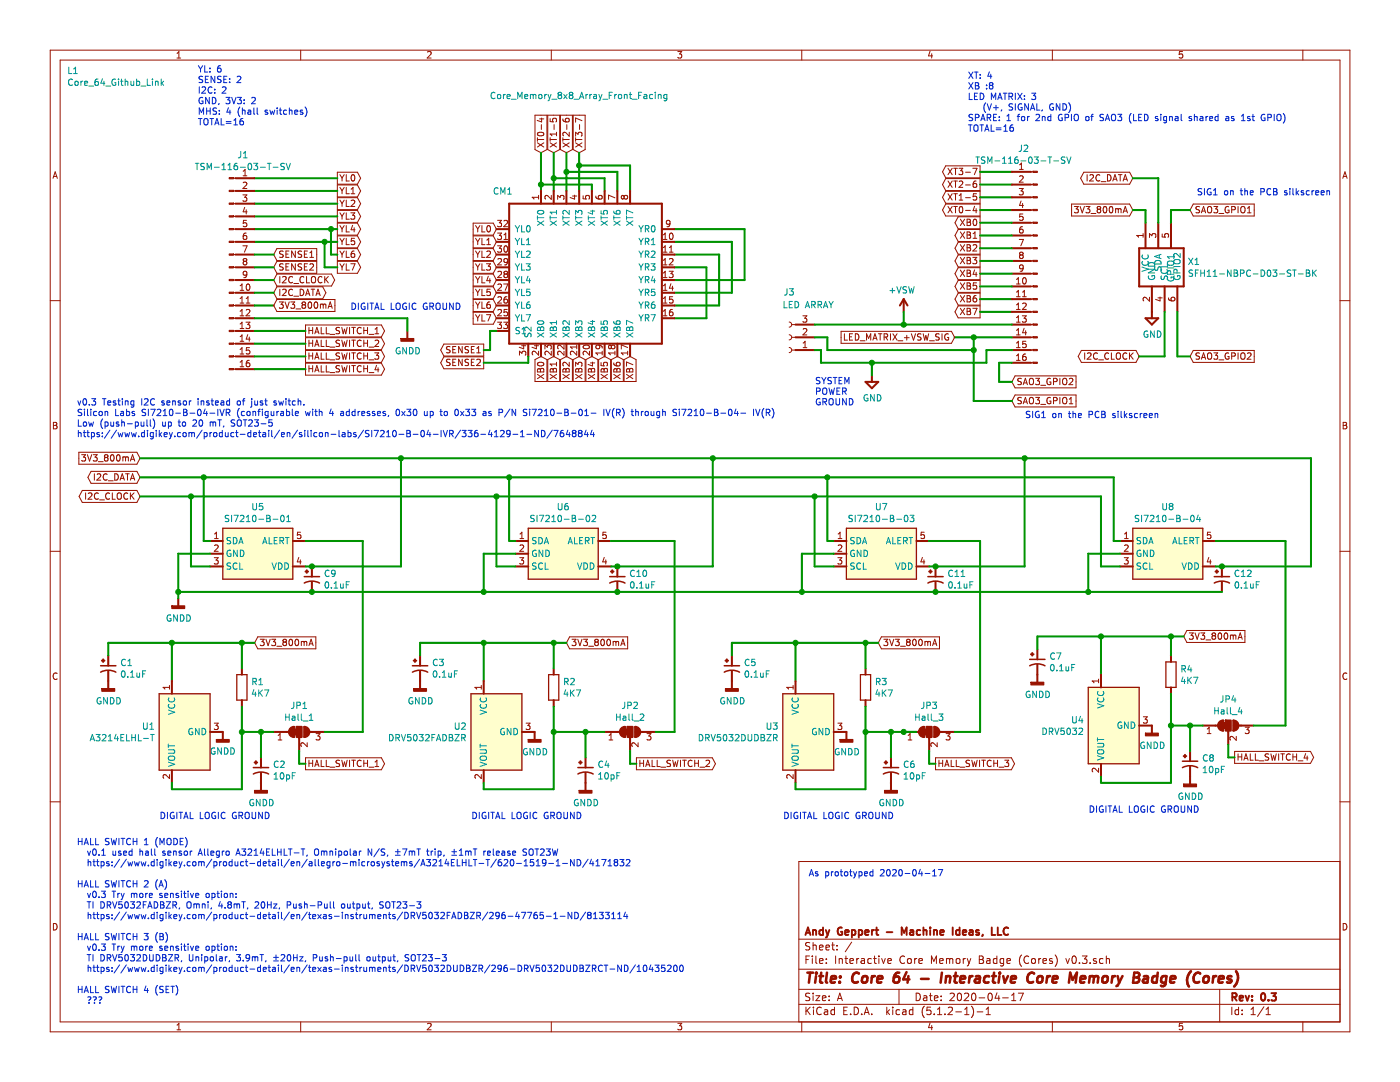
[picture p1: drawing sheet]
EESchema Schematic File Version 4
LIBS:Interactive Core Memory Badge (Cores) v0.3-cache
EELAYER 29 0
EELAYER END
$Descr A 11000 8500
encoding utf-8
Sheet 1 1
Title "Core 64 - Interactive Core Memory Badge (Cores)"
Date "2020-04-17"
Rev "0.3"
Comp "Andy Geppert - Machine Ideas, LLC"
Comment1 ""
Comment2 ""
Comment3 ""
Comment4 ""
$EndDescr
Text GLabel 4250 2800 3    50   Input ~ 0
XB0
Text GLabel 4350 2800 3    50   Input ~ 0
XB1
Text GLabel 4450 2800 3    50   Input ~ 0
XB2
Text GLabel 4550 2800 3    50   Input ~ 0
XB3
Text GLabel 4650 2800 3    50   Input ~ 0
XB4
Text GLabel 4750 2800 3    50   Input ~ 0
XB5
Text GLabel 4850 2800 3    50   Input ~ 0
XB6
Text GLabel 4950 2800 3    50   Input ~ 0
XB7
Text GLabel 4550 1200 1    50   Input ~ 0
XT3-7
Text GLabel 4450 1200 1    50   Input ~ 0
XT2-6
Text GLabel 4350 1200 1    50   Input ~ 0
XT1-5
Text GLabel 4250 1200 1    50   Input ~ 0
XT0-4
Text GLabel 7700 2050 0    50   Output ~ 0
XB3
Text GLabel 7700 1950 0    50   Output ~ 0
XB2
Text GLabel 7700 1850 0    50   Output ~ 0
XB1
Text GLabel 7700 1750 0    50   Output ~ 0
XB0
Text GLabel 7700 2150 0    50   Output ~ 0
XB4
Text GLabel 7700 2250 0    50   Output ~ 0
XB5
Text GLabel 7700 2350 0    50   Output ~ 0
XB6
Text GLabel 7700 2450 0    50   Output ~ 0
XB7
Text GLabel 7700 1650 0    50   Output ~ 0
XT0-4
Text GLabel 7700 1550 0    50   Output ~ 0
XT1-5
Text GLabel 7700 1450 0    50   Output ~ 0
XT2-6
Text GLabel 7700 1350 0    50   Output ~ 0
XT3-7
Wire Wire Line
	4250 1450 4650 1450
Wire Wire Line
	4650 1450 4650 1500
Wire Wire Line
	4250 1450 4250 1500
Wire Wire Line
	4350 1500 4350 1400
Wire Wire Line
	4350 1400 4750 1400
Wire Wire Line
	4750 1400 4750 1500
Wire Wire Line
	4450 1500 4450 1350
Wire Wire Line
	4450 1350 4850 1350
Wire Wire Line
	4850 1350 4850 1500
Wire Wire Line
	4550 1500 4550 1300
Wire Wire Line
	4550 1300 4950 1300
Wire Wire Line
	4950 1300 4950 1500
Wire Wire Line
	4250 1450 4250 1200
Connection ~ 4250 1450
Wire Wire Line
	4350 1400 4350 1200
Connection ~ 4350 1400
Wire Wire Line
	4450 1350 4450 1200
Connection ~ 4450 1350
Wire Wire Line
	4550 1300 4550 1200
Connection ~ 4550 1300
Wire Wire Line
	7700 1350 7950 1350
Wire Wire Line
	7700 1450 7950 1450
Wire Wire Line
	7700 1550 7950 1550
Wire Wire Line
	7700 1650 7950 1650
Text GLabel 3900 2500 0    50   Input ~ 0
YL7
Text GLabel 3900 2400 0    50   Input ~ 0
YL6
Text GLabel 3900 2300 0    50   Input ~ 0
YL5
Text GLabel 3900 2200 0    50   Input ~ 0
YL4
Text GLabel 3900 2100 0    50   Input ~ 0
YL3
Text GLabel 3900 2000 0    50   Input ~ 0
YL2
Text GLabel 3900 1900 0    50   Input ~ 0
YL1
Text GLabel 3900 1800 0    50   Input ~ 0
YL0
Text GLabel 2650 1500 2    50   Output ~ 0
YL1
Text GLabel 2650 1400 2    50   Output ~ 0
YL0
Text GLabel 2650 1600 2    50   Output ~ 0
YL2
Text GLabel 2650 1700 2    50   Output ~ 0
YL3
Text GLabel 2650 1800 2    50   Output ~ 0
YL4
Text GLabel 2650 1900 2    50   Output ~ 0
YL5
Text GLabel 2650 2000 2    50   Output ~ 0
YL6
Text GLabel 2650 2100 2    50   Output ~ 0
YL7
Wire Wire Line
	2600 1800 2600 2000
Wire Wire Line
	2600 2000 2650 2000
Wire Wire Line
	2650 1400 2000 1400
Wire Wire Line
	2000 1500 2650 1500
Wire Wire Line
	2000 1600 2650 1600
Wire Wire Line
	2650 1700 2000 1700
Wire Wire Line
	2650 1800 2600 1800
Wire Wire Line
	2600 1800 2000 1800
Connection ~ 2600 1800
Wire Wire Line
	5850 2200 5300 2200
Wire Wire Line
	5850 1800 5850 2200
Wire Wire Line
	5300 1800 5850 1800
Wire Wire Line
	5750 1900 5300 1900
Wire Wire Line
	5750 2300 5750 1900
Wire Wire Line
	5300 2300 5750 2300
Wire Wire Line
	5650 2000 5300 2000
Wire Wire Line
	5650 2400 5650 2000
Wire Wire Line
	5300 2400 5650 2400
Wire Wire Line
	5550 2100 5300 2100
Wire Wire Line
	5550 2500 5550 2100
Wire Wire Line
	5300 2500 5550 2500
Wire Wire Line
	2550 2100 2650 2100
Wire Wire Line
	2550 1900 2550 2100
Wire Wire Line
	2650 1900 2550 1900
Text Notes 1550 1000 0    50   ~ 0
YL: 6\nSENSE: 2\nI2C: 2\nGND, 3V3: 2\nMHS: 4 (hall switches)\nTOTAL=16
Wire Wire Line
	2550 1900 2000 1900
Connection ~ 2550 1900
Wire Wire Line
	7700 2450 7950 2450
Wire Wire Line
	7700 2350 7950 2350
$Comp
L Connector:Conn_01x16_Male J2
U 1 1
P 8150 2050
F 0 "J2" H 8258 2935 50  0000 C CNN
F 1 "TSM-116-03-T-SV‎" H 8258 2842 50  0000 C CNN
F 2 "Connector_PinHeader_2.54mm:PinHeader_1x16_P2.54mm_Vertical_SMD_and_TH_Pin1Right" H 8150 2050 50  0001 C CNN
F 3 "~" H 8150 2050 50  0001 C CNN
	1    8150 2050
	-1   0    0    -1  
$EndComp
$Comp
L Connector:Conn_01x16_Male J1
U 1 1
P 1800 2100
F 0 "J1" H 1908 2985 50  0000 C CNN
F 1 "TSM-116-03-T-SV‎" H 1908 2892 50  0000 C CNN
F 2 "Connector_PinHeader_2.54mm:PinHeader_1x16_P2.54mm_Vertical_SMD_and_TH_Pin1Right" H 1800 2100 50  0001 C CNN
F 3 "~" H 1800 2100 50  0001 C CNN
	1    1800 2100
	1    0    0    -1  
$EndComp
Text Notes 7600 1050 0    50   ~ 0
XT: 4\nXB :8\nLED MATRIX: 3\n   (V+, SIGNAL, GND)\nSPARE: 1 for 2nd GPIO of SAO3 (LED signal shared as 1st GPIO)\nTOTAL=16
$Comp
L power:GNDD #PWR02
U 1 1
P 1750 5750
F 0 "#PWR02" H 1750 5500 50  0001 C CNN
F 1 "GNDD" H 1750 5600 50  0000 C CNN
F 2 "" H 1750 5750 50  0001 C CNN
F 3 "" H 1750 5750 50  0001 C CNN
	1    1750 5750
	1    0    0    -1  
$EndComp
Text GLabel 2400 6000 2    50   Output ~ 0
HALL_SWITCH_1
$Comp
L Device:R R1
U 1 1
P 1900 5400
F 0 "R1" H 1970 5446 50  0000 L CNN
F 1 "4K7" H 1970 5355 50  0000 L CNN
F 2 "Resistor_SMD:R_0805_2012Metric" V 1830 5400 50  0001 C CNN
F 3 "~" H 1900 5400 50  0001 C CNN
	1    1900 5400
	1    0    0    -1  
$EndComp
Wire Wire Line
	1900 5550 1900 5750
$Comp
L Device:CP1_Small C2
U 1 1
P 2050 6050
F 0 "C2" H 2141 6096 50  0000 L CNN
F 1 "10pF" H 2141 6005 50  0000 L CNN
F 2 "Capacitor_SMD:C_0805_2012Metric" H 2050 6050 50  0001 C CNN
F 3 "~" H 2050 6050 50  0001 C CNN
	1    2050 6050
	1    0    0    -1  
$EndComp
$Comp
L power:GNDD #PWR04
U 1 1
P 2050 6150
F 0 "#PWR04" H 2050 5900 50  0001 C CNN
F 1 "GNDD" H 2054 5995 50  0000 C CNN
F 2 "" H 2050 6150 50  0001 C CNN
F 3 "" H 2050 6150 50  0001 C CNN
	1    2050 6150
	1    0    0    -1  
$EndComp
Wire Wire Line
	2050 5950 2050 5750
$Comp
L Device:CP1_Small C1
U 1 1
P 850 5250
F 0 "C1" H 941 5296 50  0000 L CNN
F 1 "0.1uF" H 941 5205 50  0000 L CNN
F 2 "Capacitor_SMD:C_0805_2012Metric" H 850 5250 50  0001 C CNN
F 3 "~" H 850 5250 50  0001 C CNN
	1    850  5250
	1    0    0    -1  
$EndComp
$Comp
L power:GNDD #PWR01
U 1 1
P 850 5350
F 0 "#PWR01" H 850 5100 50  0001 C CNN
F 1 "GNDD" H 854 5195 50  0000 C CNN
F 2 "" H 850 5350 50  0001 C CNN
F 3 "" H 850 5350 50  0001 C CNN
	1    850  5350
	1    0    0    -1  
$EndComp
Wire Wire Line
	850  5150 850  5050
Wire Wire Line
	1350 5350 1350 5050
Wire Wire Line
	1350 5050 850  5050
Connection ~ 1350 5050
Wire Wire Line
	1350 5050 1900 5050
$Comp
L Sensor_Magnetic:A3214ELHLT-T U1
U 1 1
P 1450 5750
F 0 "U1" H 1220 5796 50  0000 R CNN
F 1 "A3214ELHL-T" H 1220 5705 50  0000 R CNN
F 2 "Package_TO_SOT_SMD:SOT-23_Handsoldering" H 1450 5400 50  0001 L CIN
F 3 "http://www.allegromicro.com/~/media/Files/Datasheets/A3213-4-Datasheet.ashx" H 1350 5750 50  0001 C CNN
	1    1450 5750
	1    0    0    -1  
$EndComp
$Comp
L CORE_64_LIBRARY:Core_Memory_8x8_Array_Front_Facing CM1
U 1 1
P 4600 2150
F 0 "CM1" H 3950 2800 50  0000 C CNN
F 1 "Core_Memory_8x8_Array_Front_Facing" H 4550 3550 50  0000 C CNN
F 2 "Core_Memory_8x8_Array:core_64_x6.7_y6.5mm_v0.3_front_facing" H 4650 2200 50  0001 C CNN
F 3 "" H 4650 2200 50  0001 C CNN
	1    4600 2150
	1    0    0    -1  
$EndComp
Text GLabel 3800 2750 0    50   Output ~ 0
SENSE1
Text GLabel 3800 2850 0    50   Output ~ 0
SENSE2
Wire Wire Line
	3800 2850 4150 2850
Wire Wire Line
	4150 2850 4150 2800
Wire Wire Line
	7950 1750 7700 1750
Wire Wire Line
	7950 1850 7700 1850
Wire Wire Line
	7950 1950 7700 1950
Wire Wire Line
	7700 2050 7950 2050
Wire Wire Line
	7950 2150 7700 2150
Wire Wire Line
	7700 2250 7950 2250
Text GLabel 2150 2000 2    50   Input ~ 0
SENSE1
Text GLabel 2150 2100 2    50   Input ~ 0
SENSE2
Wire Wire Line
	3900 2600 3850 2600
Wire Wire Line
	3850 2600 3850 2750
Wire Wire Line
	3850 2750 3800 2750
Wire Wire Line
	2150 2100 2000 2100
$Comp
L power:+VSW #PWR010
U 1 1
P 7100 2450
F 0 "#PWR010" H 7100 2300 50  0001 C CNN
F 1 "+VSW" H 7115 2623 50  0000 C CNN
F 2 "" H 7100 2450 50  0001 C CNN
F 3 "" H 7100 2450 50  0001 C CNN
	1    7100 2450
	-1   0    0    -1  
$EndComp
$Comp
L power:GNDD #PWR05
U 1 1
P 3200 2600
F 0 "#PWR05" H 3200 2350 50  0001 C CNN
F 1 "GNDD" H 3204 2445 50  0000 C CNN
F 2 "" H 3200 2600 50  0001 C CNN
F 3 "" H 3200 2600 50  0001 C CNN
	1    3200 2600
	1    0    0    -1  
$EndComp
Text GLabel 2400 2600 2    50   Output ~ 0
HALL_SWITCH_1
Text GLabel 2400 2700 2    50   Output ~ 0
HALL_SWITCH_2
Text GLabel 2400 2800 2    50   Output ~ 0
HALL_SWITCH_3
Text GLabel 2400 2900 2    50   Output ~ 0
HALL_SWITCH_4
Wire Wire Line
	3200 2500 3200 2600
Wire Wire Line
	2000 2400 2150 2400
Wire Wire Line
	2000 2500 3200 2500
Wire Wire Line
	2000 2600 2400 2600
Wire Wire Line
	2400 2700 2000 2700
Wire Wire Line
	2000 2800 2400 2800
Wire Wire Line
	2400 2900 2000 2900
Wire Wire Line
	2000 2000 2150 2000
Text GLabel 2150 2200 2    50   BiDi ~ 0
I2C_CLOCK
Text GLabel 2150 2300 2    50   BiDi ~ 0
I2C_DATA
Wire Wire Line
	2000 2200 2150 2200
Wire Wire Line
	2000 2300 2150 2300
Text GLabel 2150 2400 2    50   Input ~ 0
3V3_800mA
Text GLabel 2000 5050 2    50   Input ~ 0
3V3_800mA
$Comp
L power:GND #PWR011
U 1 1
P 6850 2950
F 0 "#PWR011" H 6850 2700 50  0001 C CNN
F 1 "GND" H 6855 2775 50  0000 C CNN
F 2 "" H 6850 2950 50  0001 C CNN
F 3 "" H 6850 2950 50  0001 C CNN
	1    6850 2950
	1    0    0    -1  
$EndComp
Text Notes 6400 3200 0    50   ~ 0
SYSTEM\nPOWER\nGROUND
Text Notes 1250 6450 0    50   ~ 0
DIGITAL LOGIC GROUND
Wire Wire Line
	1900 5050 1900 5250
Wire Wire Line
	1900 5050 2000 5050
Connection ~ 1900 5050
$Comp
L power:GNDD #PWR07
U 1 1
P 4200 5750
F 0 "#PWR07" H 4200 5500 50  0001 C CNN
F 1 "GNDD" H 4204 5595 50  0000 C CNN
F 2 "" H 4200 5750 50  0001 C CNN
F 3 "" H 4200 5750 50  0001 C CNN
	1    4200 5750
	1    0    0    -1  
$EndComp
Text GLabel 5000 6000 2    50   Output ~ 0
HALL_SWITCH_2
$Comp
L Device:R R2
U 1 1
P 4350 5400
F 0 "R2" H 4420 5446 50  0000 L CNN
F 1 "4K7" H 4420 5355 50  0000 L CNN
F 2 "Resistor_SMD:R_0805_2012Metric" V 4280 5400 50  0001 C CNN
F 3 "~" H 4350 5400 50  0001 C CNN
	1    4350 5400
	1    0    0    -1  
$EndComp
Wire Wire Line
	4350 5550 4350 5750
$Comp
L Device:CP1_Small C4
U 1 1
P 4600 6050
F 0 "C4" H 4691 6096 50  0000 L CNN
F 1 "10pF" H 4691 6005 50  0000 L CNN
F 2 "Capacitor_SMD:C_0805_2012Metric" H 4600 6050 50  0001 C CNN
F 3 "~" H 4600 6050 50  0001 C CNN
	1    4600 6050
	1    0    0    -1  
$EndComp
$Comp
L power:GNDD #PWR08
U 1 1
P 4600 6150
F 0 "#PWR08" H 4600 5900 50  0001 C CNN
F 1 "GNDD" H 4604 5995 50  0000 C CNN
F 2 "" H 4600 6150 50  0001 C CNN
F 3 "" H 4600 6150 50  0001 C CNN
	1    4600 6150
	1    0    0    -1  
$EndComp
Wire Wire Line
	4600 5950 4600 5750
$Comp
L Device:CP1_Small C3
U 1 1
P 3300 5250
F 0 "C3" H 3391 5296 50  0000 L CNN
F 1 "0.1uF" H 3391 5205 50  0000 L CNN
F 2 "Capacitor_SMD:C_0805_2012Metric" H 3300 5250 50  0001 C CNN
F 3 "~" H 3300 5250 50  0001 C CNN
	1    3300 5250
	1    0    0    -1  
$EndComp
$Comp
L power:GNDD #PWR06
U 1 1
P 3300 5350
F 0 "#PWR06" H 3300 5100 50  0001 C CNN
F 1 "GNDD" H 3304 5195 50  0000 C CNN
F 2 "" H 3300 5350 50  0001 C CNN
F 3 "" H 3300 5350 50  0001 C CNN
	1    3300 5350
	1    0    0    -1  
$EndComp
Wire Wire Line
	3300 5150 3300 5050
Wire Wire Line
	3800 5350 3800 5050
Wire Wire Line
	3800 5050 3300 5050
Connection ~ 3800 5050
Wire Wire Line
	3800 5050 4350 5050
$Comp
L Sensor_Magnetic:A3214ELHLT-T U2
U 1 1
P 3900 5750
F 0 "U2" H 3670 5796 50  0000 R CNN
F 1 "DRV5032FADBZR" H 3670 5705 50  0000 R CNN
F 2 "Package_TO_SOT_SMD:SOT-23_Handsoldering" H 3900 5400 50  0001 L CIN
F 3 "http://www.allegromicro.com/~/media/Files/Datasheets/A3213-4-Datasheet.ashx" H 3800 5750 50  0001 C CNN
	1    3900 5750
	1    0    0    -1  
$EndComp
Text GLabel 4450 5050 2    50   Input ~ 0
3V3_800mA
Text Notes 3700 6450 0    50   ~ 0
DIGITAL LOGIC GROUND
Wire Wire Line
	4350 5050 4350 5250
Wire Wire Line
	4350 5050 4450 5050
Connection ~ 4350 5050
$Comp
L power:GNDD #PWR012
U 1 1
P 6650 5750
F 0 "#PWR012" H 6650 5500 50  0001 C CNN
F 1 "GNDD" H 6654 5595 50  0000 C CNN
F 2 "" H 6650 5750 50  0001 C CNN
F 3 "" H 6650 5750 50  0001 C CNN
	1    6650 5750
	1    0    0    -1  
$EndComp
Text GLabel 7350 6000 2    50   Output ~ 0
HALL_SWITCH_3
$Comp
L Device:R R3
U 1 1
P 6800 5400
F 0 "R3" H 6870 5446 50  0000 L CNN
F 1 "4K7" H 6870 5355 50  0000 L CNN
F 2 "Resistor_SMD:R_0805_2012Metric" V 6730 5400 50  0001 C CNN
F 3 "~" H 6800 5400 50  0001 C CNN
	1    6800 5400
	1    0    0    -1  
$EndComp
Wire Wire Line
	6800 5550 6800 5750
$Comp
L Device:CP1_Small C6
U 1 1
P 7000 6050
F 0 "C6" H 7091 6096 50  0000 L CNN
F 1 "10pF" H 7091 6005 50  0000 L CNN
F 2 "Capacitor_SMD:C_0805_2012Metric" H 7000 6050 50  0001 C CNN
F 3 "~" H 7000 6050 50  0001 C CNN
	1    7000 6050
	1    0    0    -1  
$EndComp
$Comp
L power:GNDD #PWR013
U 1 1
P 7000 6150
F 0 "#PWR013" H 7000 5900 50  0001 C CNN
F 1 "GNDD" H 7004 5995 50  0000 C CNN
F 2 "" H 7000 6150 50  0001 C CNN
F 3 "" H 7000 6150 50  0001 C CNN
	1    7000 6150
	1    0    0    -1  
$EndComp
Wire Wire Line
	7000 5950 7000 5750
$Comp
L Device:CP1_Small C5
U 1 1
P 5750 5250
F 0 "C5" H 5841 5296 50  0000 L CNN
F 1 "0.1uF" H 5841 5205 50  0000 L CNN
F 2 "Capacitor_SMD:C_0805_2012Metric" H 5750 5250 50  0001 C CNN
F 3 "~" H 5750 5250 50  0001 C CNN
	1    5750 5250
	1    0    0    -1  
$EndComp
$Comp
L power:GNDD #PWR09
U 1 1
P 5750 5350
F 0 "#PWR09" H 5750 5100 50  0001 C CNN
F 1 "GNDD" H 5754 5195 50  0000 C CNN
F 2 "" H 5750 5350 50  0001 C CNN
F 3 "" H 5750 5350 50  0001 C CNN
	1    5750 5350
	1    0    0    -1  
$EndComp
Wire Wire Line
	5750 5150 5750 5050
Wire Wire Line
	6250 5350 6250 5050
Wire Wire Line
	6250 5050 5750 5050
Connection ~ 6250 5050
Wire Wire Line
	6250 5050 6800 5050
$Comp
L Sensor_Magnetic:A3214ELHLT-T U3
U 1 1
P 6350 5750
F 0 "U3" H 6120 5796 50  0000 R CNN
F 1 "DRV5032DUDBZR" H 6120 5705 50  0000 R CNN
F 2 "Package_TO_SOT_SMD:SOT-23_Handsoldering" H 6350 5400 50  0001 L CIN
F 3 "http://www.allegromicro.com/~/media/Files/Datasheets/A3213-4-Datasheet.ashx" H 6250 5750 50  0001 C CNN
	1    6350 5750
	1    0    0    -1  
$EndComp
Text GLabel 6900 5050 2    50   Input ~ 0
3V3_800mA
Text Notes 6150 6450 0    50   ~ 0
DIGITAL LOGIC GROUND
Wire Wire Line
	6800 5050 6800 5250
Wire Wire Line
	6800 5050 6900 5050
Connection ~ 6800 5050
$Comp
L power:GNDD #PWR015
U 1 1
P 9050 5700
F 0 "#PWR015" H 9050 5450 50  0001 C CNN
F 1 "GNDD" H 9054 5545 50  0000 C CNN
F 2 "" H 9050 5700 50  0001 C CNN
F 3 "" H 9050 5700 50  0001 C CNN
	1    9050 5700
	1    0    0    -1  
$EndComp
Text GLabel 9700 5950 2    50   Output ~ 0
HALL_SWITCH_4
$Comp
L Device:R R4
U 1 1
P 9200 5300
F 0 "R4" H 9270 5346 50  0000 L CNN
F 1 "4K7" H 9270 5255 50  0000 L CNN
F 2 "Resistor_SMD:R_0805_2012Metric" V 9130 5300 50  0001 C CNN
F 3 "~" H 9200 5300 50  0001 C CNN
	1    9200 5300
	1    0    0    -1  
$EndComp
Wire Wire Line
	9200 5450 9200 5700
$Comp
L Device:CP1_Small C8
U 1 1
P 9350 6000
F 0 "C8" H 9441 6046 50  0000 L CNN
F 1 "10pF" H 9441 5955 50  0000 L CNN
F 2 "Capacitor_SMD:C_0805_2012Metric" H 9350 6000 50  0001 C CNN
F 3 "~" H 9350 6000 50  0001 C CNN
	1    9350 6000
	1    0    0    -1  
$EndComp
$Comp
L power:GNDD #PWR017
U 1 1
P 9350 6100
F 0 "#PWR017" H 9350 5850 50  0001 C CNN
F 1 "GNDD" H 9354 5945 50  0000 C CNN
F 2 "" H 9350 6100 50  0001 C CNN
F 3 "" H 9350 6100 50  0001 C CNN
	1    9350 6100
	1    0    0    -1  
$EndComp
Wire Wire Line
	9350 5900 9350 5700
$Comp
L Device:CP1_Small C7
U 1 1
P 8150 5200
F 0 "C7" H 8241 5246 50  0000 L CNN
F 1 "0.1uF" H 8241 5155 50  0000 L CNN
F 2 "Capacitor_SMD:C_0805_2012Metric" H 8150 5200 50  0001 C CNN
F 3 "~" H 8150 5200 50  0001 C CNN
	1    8150 5200
	1    0    0    -1  
$EndComp
$Comp
L power:GNDD #PWR014
U 1 1
P 8150 5300
F 0 "#PWR014" H 8150 5050 50  0001 C CNN
F 1 "GNDD" H 8154 5145 50  0000 C CNN
F 2 "" H 8150 5300 50  0001 C CNN
F 3 "" H 8150 5300 50  0001 C CNN
	1    8150 5300
	1    0    0    -1  
$EndComp
Wire Wire Line
	8150 5100 8150 5000
Wire Wire Line
	8650 5300 8650 5000
Wire Wire Line
	8650 5000 8150 5000
Connection ~ 8650 5000
Wire Wire Line
	8650 5000 9200 5000
$Comp
L Sensor_Magnetic:A3214ELHLT-T U4
U 1 1
P 8750 5700
F 0 "U4" H 8520 5746 50  0000 R CNN
F 1 "DRV5032" H 8520 5655 50  0000 R CNN
F 2 "Package_TO_SOT_SMD:SOT-23_Handsoldering" H 8750 5350 50  0001 L CIN
F 3 "http://www.allegromicro.com/~/media/Files/Datasheets/A3213-4-Datasheet.ashx" H 8650 5700 50  0001 C CNN
	1    8750 5700
	1    0    0    -1  
$EndComp
Text GLabel 9300 5000 2    50   Input ~ 0
3V3_800mA
Text Notes 8550 6400 0    50   ~ 0
DIGITAL LOGIC GROUND
Wire Wire Line
	9200 5000 9200 5150
Wire Wire Line
	9200 5000 9300 5000
Connection ~ 9200 5000
$Comp
L Sensor_Magnetic:SI7210 U5
U 1 1
P 2050 4250
F 0 "U5" H 2025 4520 50  0000 C CNN
F 1 "SI7210-B-01" H 2025 4427 50  0000 C CNN
F 2 "Package_TO_SOT_SMD:SOT-23-5" H 2050 3900 50  0001 C CNN
F 3 "http://www.infineon.com/dgdl/Infineon-TLV493D-A1B6-DS-v01_00-EN.pdf?fileId=5546d462525dbac40152a6b85c760e80" H 1900 4750 50  0001 C CNN
	1    2050 4250
	1    0    0    -1  
$EndComp
Text GLabel 1100 3900 0    50   BiDi ~ 0
I2C_CLOCK
$Comp
L power:GNDD #PWR03
U 1 1
P 1400 4700
F 0 "#PWR03" H 1400 4450 50  0001 C CNN
F 1 "GNDD" H 1404 4545 50  0000 C CNN
F 2 "" H 1400 4700 50  0001 C CNN
F 3 "" H 1400 4700 50  0001 C CNN
	1    1400 4700
	1    0    0    -1  
$EndComp
Text GLabel 1100 3600 0    50   Input ~ 0
3V3_800mA
Wire Wire Line
	1650 4350 1400 4350
Wire Wire Line
	1400 4350 1400 4650
Wire Wire Line
	2400 4450 2450 4450
Wire Wire Line
	3150 4450 3150 3600
Wire Wire Line
	3150 3600 1100 3600
$Comp
L Sensor_Magnetic:SI7210 U6
U 1 1
P 4450 4250
F 0 "U6" H 4425 4520 50  0000 C CNN
F 1 "SI7210-B-02" H 4425 4427 50  0000 C CNN
F 2 "Package_TO_SOT_SMD:SOT-23-5" H 4450 3900 50  0001 C CNN
F 3 "http://www.infineon.com/dgdl/Infineon-TLV493D-A1B6-DS-v01_00-EN.pdf?fileId=5546d462525dbac40152a6b85c760e80" H 4300 4750 50  0001 C CNN
	1    4450 4250
	1    0    0    -1  
$EndComp
$Comp
L Sensor_Magnetic:SI7210 U7
U 1 1
P 6950 4250
F 0 "U7" H 6925 4520 50  0000 C CNN
F 1 "SI7210-B-03" H 6925 4427 50  0000 C CNN
F 2 "Package_TO_SOT_SMD:SOT-23-5" H 6950 3900 50  0001 C CNN
F 3 "http://www.infineon.com/dgdl/Infineon-TLV493D-A1B6-DS-v01_00-EN.pdf?fileId=5546d462525dbac40152a6b85c760e80" H 6800 4750 50  0001 C CNN
	1    6950 4250
	1    0    0    -1  
$EndComp
$Comp
L Sensor_Magnetic:SI7210 U8
U 1 1
P 9200 4250
F 0 "U8" H 9175 4520 50  0000 C CNN
F 1 "SI7210-B-04" H 9175 4427 50  0000 C CNN
F 2 "Package_TO_SOT_SMD:SOT-23-5" H 9200 3900 50  0001 C CNN
F 3 "http://www.infineon.com/dgdl/Infineon-TLV493D-A1B6-DS-v01_00-EN.pdf?fileId=5546d462525dbac40152a6b85c760e80" H 9050 4750 50  0001 C CNN
	1    9200 4250
	1    0    0    -1  
$EndComp
Wire Wire Line
	4050 4350 3800 4350
Wire Wire Line
	3800 4350 3800 4650
Connection ~ 1400 4650
Wire Wire Line
	1400 4650 1400 4700
Wire Wire Line
	3800 4650 4850 4650
Wire Wire Line
	8550 4650 8550 4350
Wire Wire Line
	8550 4350 8800 4350
Wire Wire Line
	6550 4350 6300 4350
Wire Wire Line
	6300 4350 6300 4650
Connection ~ 6300 4650
Wire Wire Line
	6300 4650 7350 4650
Wire Wire Line
	4800 4450 4850 4450
Wire Wire Line
	5600 4450 5600 3600
Wire Wire Line
	5600 3600 3150 3600
Connection ~ 3150 3600
Wire Wire Line
	5600 3600 8050 3600
Wire Wire Line
	8050 3600 8050 4450
Wire Wire Line
	8050 4450 7350 4450
Wire Wire Line
	9550 4450 9600 4450
Wire Wire Line
	10300 4450 10300 3600
Wire Wire Line
	10300 3600 8050 3600
Connection ~ 8050 3600
Wire Wire Line
	1600 4250 1650 4250
Text GLabel 1100 3750 0    50   BiDi ~ 0
I2C_DATA
Wire Wire Line
	1100 3900 1500 3900
Wire Wire Line
	1600 4250 1600 3750
Connection ~ 1600 3750
Wire Wire Line
	1500 4450 1500 3900
Wire Wire Line
	1500 4450 1650 4450
Connection ~ 1500 3900
Wire Wire Line
	1100 3750 1600 3750
Connection ~ 5600 3600
Connection ~ 3800 4650
Wire Wire Line
	8800 4250 8750 4250
Wire Wire Line
	8750 4250 8750 3750
Wire Wire Line
	8800 4450 8650 4450
Wire Wire Line
	8650 4450 8650 3900
Wire Wire Line
	1500 3900 3900 3900
Wire Wire Line
	1600 3750 4000 3750
Wire Wire Line
	6550 4250 6500 4250
Wire Wire Line
	6550 4450 6400 4450
Wire Wire Line
	6400 4450 6400 3900
Connection ~ 6400 3900
Wire Wire Line
	4050 4250 4000 4250
Wire Wire Line
	4000 4250 4000 3750
Connection ~ 4000 3750
Wire Wire Line
	4000 3750 6500 3750
Wire Wire Line
	4050 4450 3900 4450
Wire Wire Line
	3900 4450 3900 3900
Connection ~ 3900 3900
Wire Wire Line
	3900 3900 6400 3900
Wire Wire Line
	6400 3900 8650 3900
Wire Wire Line
	6500 4250 6500 3750
Connection ~ 6500 3750
Wire Wire Line
	6500 3750 8750 3750
Connection ~ 2450 4450
Connection ~ 2450 4650
Wire Wire Line
	2450 4650 1400 4650
Wire Wire Line
	3800 4650 2450 4650
Wire Wire Line
	2450 4450 3150 4450
$Comp
L Device:CP1_Small C9
U 1 1
P 2450 4550
F 0 "C9" H 2541 4596 50  0000 L CNN
F 1 "0.1uF" H 2541 4505 50  0000 L CNN
F 2 "Capacitor_SMD:C_0805_2012Metric" H 2450 4550 50  0001 C CNN
F 3 "~" H 2450 4550 50  0001 C CNN
	1    2450 4550
	1    0    0    -1  
$EndComp
$Comp
L Device:CP1_Small C10
U 1 1
P 4850 4550
F 0 "C10" H 4941 4596 50  0000 L CNN
F 1 "0.1uF" H 4941 4505 50  0000 L CNN
F 2 "Capacitor_SMD:C_0805_2012Metric" H 4850 4550 50  0001 C CNN
F 3 "~" H 4850 4550 50  0001 C CNN
	1    4850 4550
	1    0    0    -1  
$EndComp
Connection ~ 4850 4450
Wire Wire Line
	4850 4450 5600 4450
Connection ~ 4850 4650
Wire Wire Line
	4850 4650 6300 4650
$Comp
L Device:CP1_Small C11
U 1 1
P 7350 4550
F 0 "C11" H 7441 4596 50  0000 L CNN
F 1 "0.1uF" H 7441 4505 50  0000 L CNN
F 2 "Capacitor_SMD:C_0805_2012Metric" H 7350 4550 50  0001 C CNN
F 3 "~" H 7350 4550 50  0001 C CNN
	1    7350 4550
	1    0    0    -1  
$EndComp
Connection ~ 7350 4450
Wire Wire Line
	7350 4450 7300 4450
Connection ~ 7350 4650
Wire Wire Line
	7350 4650 8550 4650
$Comp
L Device:CP1_Small C12
U 1 1
P 9600 4550
F 0 "C12" H 9691 4596 50  0000 L CNN
F 1 "0.1uF" H 9691 4505 50  0000 L CNN
F 2 "Capacitor_SMD:C_0805_2012Metric" H 9600 4550 50  0001 C CNN
F 3 "~" H 9600 4550 50  0001 C CNN
	1    9600 4550
	1    0    0    -1  
$EndComp
Connection ~ 9600 4450
Wire Wire Line
	9600 4450 10300 4450
Wire Wire Line
	8550 4650 9600 4650
Connection ~ 8550 4650
Wire Wire Line
	1900 5750 2050 5750
Wire Wire Line
	4350 5750 4600 5750
Wire Wire Line
	6800 5750 7000 5750
Wire Wire Line
	9200 5700 9350 5700
$Comp
L Connector:Conn_01x03_Female J3
U 1 1
P 6200 2650
F 0 "J3" H 6200 2300 50  0000 C CNN
F 1 "LED ARRAY" H 6050 2400 50  0000 C CNN
F 2 "Core_Memory_8x8_Array:LED_Matrix_Header_3pin_0.9_holes" H 6200 2650 50  0001 C CNN
F 3 "~" H 6200 2650 50  0001 C CNN
	1    6200 2650
	-1   0    0    1   
$EndComp
Wire Wire Line
	7650 2650 7650 2750
Wire Wire Line
	7650 2750 6500 2750
Text Notes 600  3450 0    50   ~ 0
v0.3 Testing I2C sensor instead of just switch.\nSilicon Labs SI7210-B-04-IVR (configurable with 4 addresses, 0x30 up to 0x33 as P/N Si7210-B-01- IV(R) through Si7210-B-04- IV(R)\nLow (push-pull) up to 20 mT, SOT23-5\nhttps://www.digikey.com/product-detail/en/silicon-labs/SI7210-B-04-IVR/336-4129-1-ND/7648844
Text Notes 2750 2450 0    50   ~ 0
DIGITAL LOGIC GROUND
Text Notes 600  7900 0    50   ~ 0
HALL SWITCH 1 (MODE)\n  v0.1 used hall sensor Allegro A3214ELHLT-T, Omnipolar N/S, ±7mT trip, ±1mT release SOT23W\n  https://www.digikey.com/product-detail/en/allegro-microsystems/A3214ELHLT-T/620-1519-1-ND/4171832\n\nHALL SWITCH 2 (A)\n  v0.3 Try more sensitive option:\n  TI DRV5032FADBZR, Omni, 4.8mT, 20Hz, Push-Pull output, SOT23-3\n  https://www.digikey.com/product-detail/en/texas-instruments/DRV5032FADBZR/296-47765-1-ND/8133114\n\nHALL SWITCH 3 (B)\n  v0.3 Try more sensitive option:\n  TI DRV5032DUDBZR, Unipolar, 3.9mT, ±20Hz, Push-pull output, SOT23-3\n  https://www.digikey.com/product-detail/en/texas-instruments/DRV5032DUDBZR/296-DRV5032DUDBZRCT-ND/10435200\n\nHALL SWITCH 4 (SET)\n  ???
Wire Wire Line
	7500 2650 7650 2650
Wire Wire Line
	6500 2650 6400 2650
Wire Wire Line
	6500 2750 6500 2650
Connection ~ 7650 2650
Wire Wire Line
	7650 2650 7950 2650
$Comp
L Jumper:SolderJumper_3_Bridged12 JP1
U 1 1
P 2350 5750
F 0 "JP1" H 2350 5959 50  0000 C CNN
F 1 "Hall_1" H 2350 5866 50  0000 C CNN
F 2 "Jumper:SolderJumper-3_P1.3mm_Bridged12_RoundedPad1.0x1.5mm_NumberLabels" H 2350 5750 50  0001 C CNN
F 3 "~" H 2350 5750 50  0001 C CNN
	1    2350 5750
	1    0    0    -1  
$EndComp
Wire Wire Line
	2400 4250 2850 4250
Wire Wire Line
	2350 5900 2350 6000
Wire Wire Line
	2350 6000 2400 6000
Wire Wire Line
	2550 5750 2850 5750
Wire Wire Line
	2850 5750 2850 4250
$Comp
L Jumper:SolderJumper_3_Bridged12 JP2
U 1 1
P 4950 5750
F 0 "JP2" H 4950 5959 50  0000 C CNN
F 1 "Hall_2" H 4950 5866 50  0000 C CNN
F 2 "Jumper:SolderJumper-3_P1.3mm_Bridged12_RoundedPad1.0x1.5mm_NumberLabels" H 4950 5750 50  0001 C CNN
F 3 "~" H 4950 5750 50  0001 C CNN
	1    4950 5750
	1    0    0    -1  
$EndComp
$Comp
L Jumper:SolderJumper_3_Bridged12 JP3
U 1 1
P 7300 5750
F 0 "JP3" H 7300 5959 50  0000 C CNN
F 1 "Hall_3" H 7300 5866 50  0000 C CNN
F 2 "Jumper:SolderJumper-3_P1.3mm_Bridged12_RoundedPad1.0x1.5mm_NumberLabels" H 7300 5750 50  0001 C CNN
F 3 "~" H 7300 5750 50  0001 C CNN
	1    7300 5750
	1    0    0    -1  
$EndComp
Connection ~ 7100 5750
Wire Wire Line
	7100 5750 7200 5750
$Comp
L Jumper:SolderJumper_3_Bridged12 JP4
U 1 1
P 9650 5700
F 0 "JP4" H 9650 5909 50  0000 C CNN
F 1 "Hall_4" H 9650 5816 50  0000 C CNN
F 2 "Jumper:SolderJumper-3_P1.3mm_Bridged12_RoundedPad1.0x1.5mm_NumberLabels" H 9650 5700 50  0001 C CNN
F 3 "~" H 9650 5700 50  0001 C CNN
	1    9650 5700
	1    0    0    -1  
$EndComp
Wire Wire Line
	4800 4250 5300 4250
Wire Wire Line
	5300 4250 5300 5750
Wire Wire Line
	5300 5750 5150 5750
Wire Wire Line
	4950 5900 4950 6000
Wire Wire Line
	4950 6000 5000 6000
Wire Wire Line
	7300 5900 7300 6000
Wire Wire Line
	7300 6000 7350 6000
Wire Wire Line
	7500 5750 7700 5750
Wire Wire Line
	7700 5750 7700 4250
Wire Wire Line
	7700 4250 7300 4250
Wire Wire Line
	9550 4250 10100 4250
Wire Wire Line
	10100 4250 10100 5700
Wire Wire Line
	10100 5700 9850 5700
Wire Wire Line
	9650 5850 9650 5950
Wire Wire Line
	9650 5950 9700 5950
$Comp
L Interactive-Core-Memory-Badge-(Cores)-v0.3-rescue:Badgelife_sao_connector_v169bis-badgelife_shitty_addon_v169bis X1
U 1 1
P 9150 2050
F 0 "X1" H 9329 2047 50  0000 L CNN
F 1 "SFH11-NBPC-D03-ST-BK" H 9329 1954 50  0000 L CNN
F 2 "badgelife_sao_v169bis:Badgelife-SAOv169-BADGE-2x3" H 9150 2250 50  0001 C CNN
F 3 "" H 9150 2250 50  0001 C CNN
	1    9150 2050
	1    0    0    -1  
$EndComp
$Comp
L power:GND #PWR0101
U 1 1
P 9050 2450
F 0 "#PWR0101" H 9050 2200 50  0001 C CNN
F 1 "GND" H 9055 2275 50  0000 C CNN
F 2 "" H 9050 2450 50  0001 C CNN
F 3 "" H 9050 2450 50  0001 C CNN
	1    9050 2450
	1    0    0    -1  
$EndComp
Text GLabel 9350 1650 2    50   Input ~ 0
SAO3_GPIO1
Text GLabel 9350 2800 2    50   Input ~ 0
SAO3_GPIO2
Text GLabel 8900 1650 0    50   Input ~ 0
3V3_800mA
Text GLabel 8900 1400 0    50   BiDi ~ 0
I2C_DATA
Text GLabel 8950 2800 0    50   BiDi ~ 0
I2C_CLOCK
Wire Wire Line
	9150 2450 9150 2800
Wire Wire Line
	9150 2800 8950 2800
Wire Wire Line
	9250 2450 9250 2800
Wire Wire Line
	9250 2800 9350 2800
Wire Wire Line
	9200 1750 9200 1650
Wire Wire Line
	9100 1750 9100 1400
Wire Wire Line
	9100 1400 8900 1400
Wire Wire Line
	8900 1650 9000 1650
Wire Wire Line
	9000 1650 9000 1750
Wire Wire Line
	7950 2850 7850 2850
Wire Wire Line
	6400 2550 7100 2550
Wire Wire Line
	7100 2550 7100 2450
Connection ~ 7100 2550
Wire Wire Line
	7100 2550 7950 2550
Wire Wire Line
	6850 2950 6850 2850
Text GLabel 7500 2650 0    50   Input ~ 0
LED_MATRIX_+VSW_SIG
Wire Wire Line
	7950 2750 7750 2750
Wire Wire Line
	7750 2750 7750 2850
Wire Wire Line
	7750 2850 6850 2850
Wire Wire Line
	6450 2850 6450 2750
Wire Wire Line
	6450 2750 6400 2750
Connection ~ 6850 2850
Wire Wire Line
	6850 2850 6450 2850
Connection ~ 7650 2750
Wire Wire Line
	9200 1650 9350 1650
Text GLabel 7950 3000 2    50   Input ~ 0
SAO3_GPIO2
Text GLabel 7950 3150 2    50   Input ~ 0
SAO3_GPIO1
Wire Wire Line
	7850 3000 7950 3000
Wire Wire Line
	7850 2850 7850 3000
Wire Wire Line
	7950 3150 7650 3150
Wire Wire Line
	7650 2750 7650 3150
Connection ~ 2050 5750
Wire Wire Line
	2050 5750 2150 5750
Wire Wire Line
	1350 6150 1350 6200
Wire Wire Line
	1350 6200 1900 6200
Wire Wire Line
	1900 6200 1900 5750
Connection ~ 1900 5750
Connection ~ 4600 5750
Wire Wire Line
	4600 5750 4750 5750
Wire Wire Line
	4350 5750 4350 6200
Wire Wire Line
	4350 6200 3800 6200
Wire Wire Line
	3800 6200 3800 6150
Connection ~ 4350 5750
Connection ~ 7000 5750
Wire Wire Line
	7000 5750 7100 5750
Wire Wire Line
	6800 5750 6800 6200
Wire Wire Line
	6800 6200 6250 6200
Wire Wire Line
	6250 6200 6250 6150
Connection ~ 6800 5750
Connection ~ 9350 5700
Wire Wire Line
	9350 5700 9450 5700
Wire Wire Line
	9200 5700 9200 6150
Wire Wire Line
	9200 6150 8650 6150
Wire Wire Line
	8650 6150 8650 6100
Connection ~ 9200 5700
$Comp
L CORE_64_LIBRARY:Core_64_Github_Link L1
U 1 1
P 500 600
F 0 "L1" H 525 647 50  0000 L CNN
F 1 "Core_64_Github_Link" H 525 554 50  0000 L CNN
F 2 "Core_Memory_8x8_Array:Github_Link" H 500 600 50  0001 C CNN
F 3 "" H 500 600 50  0001 C CNN
	1    500  600 
	1    0    0    -1  
$EndComp
Text Notes 8050 3300 0    50   ~ 0
SIG1 on the PCB silkscreen
Text Notes 9400 1550 0    50   ~ 0
SIG1 on the PCB silkscreen
Text Notes 6350 6900 0    50   ~ 0
As prototyped 2020-04-17
$EndSCHEMATC
